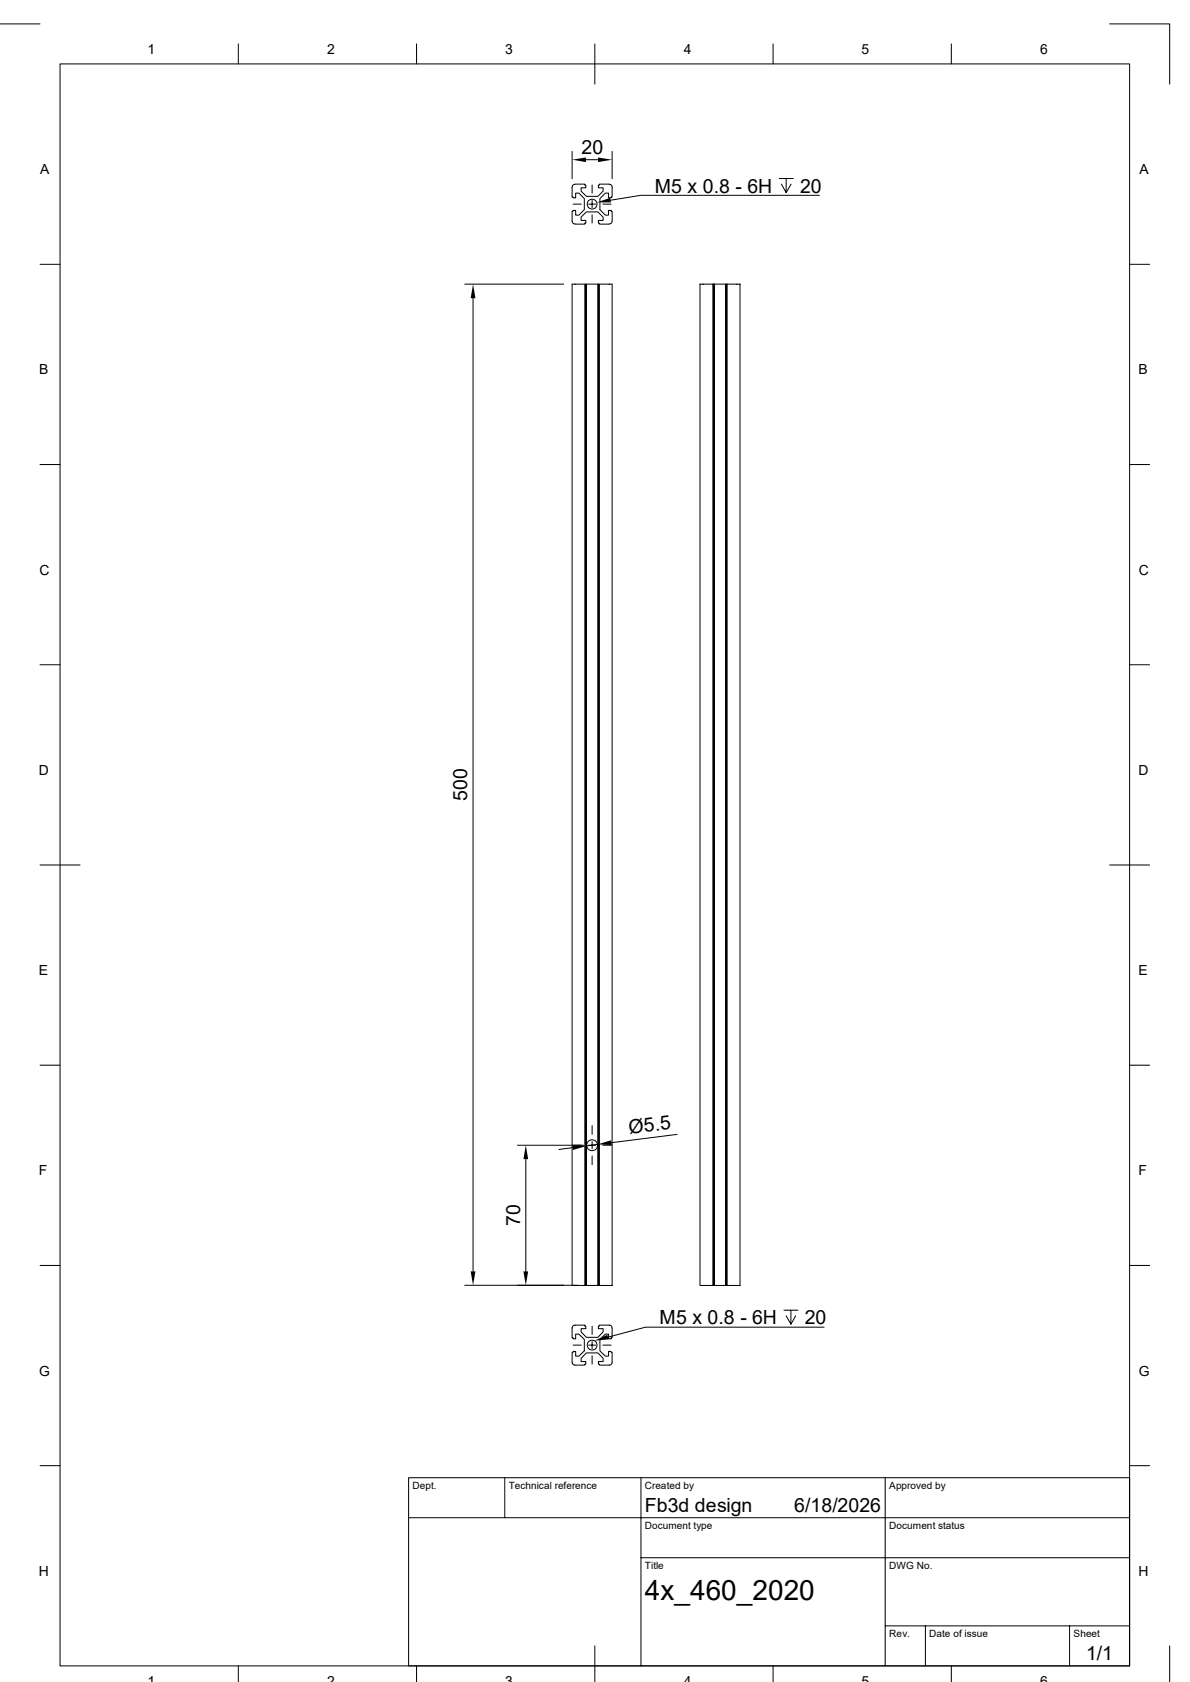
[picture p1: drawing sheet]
<svg xmlns="http://www.w3.org/2000/svg" width="297mm" height="420mm" viewBox="0 0 297 420" stroke-linecap="round" stroke-linejoin="round" font-family="sans-serif">
<g fill="none" stroke="#000" stroke-width=".25">
<path d="M0 6h10M15 16h266.9v400h-266.9zM59.5 11v5M104 11v5M148.5 11v10M193 11v5M237.4 11v5M276.9 6h15v15M142.8 37.8v6.8M146.3 39.9h3M152.8 37.8v6.8M143 51h2.1"/>
<path d="M143.5 55.9l-.5-.2-.2-.5v-2.5h.2v-.2h.7v1.2h.8l1.3-1.3v-2.8l-1.3-1.4h-.8v1.2h-.7v-.2h-.2l.1-2.8 .6-.4h2.5v.2h.2v.7h-1.2v.8l1.3 1.3h2.9l1.3-1.3v-.8h-1.1v-.7h.2v-.2h2.5l.6 .4 .1 2.8h-.3v.2h-.6v-1.2h-.8l-1.4 1.4v2.8l1.4 1.3h.8v-1.2h.6v.2h.3v2.5l-.2 .5-.5 .2M143.5 56h2.5v-.3h.2v-.7h-1.2v-.8l1.3-1.3h2.9l1.3 1.3v.8h-1.1v.7h.2v.3h2.5M146.9 51h1.8M147.8 46.2v2.1M147.8 50v1.9M147.8 53.6v2.1M150.5 51h2M194.5 44.6h3.5M196.2 44.6v3.5l-1.2-2.1M197.4 46l-1.2 2.1M204.5 48.8h-44.6l-7.5 1.2M10 66h5"/>
<path d="M116 71h24.7M118.1 74.5v243M146 71v250h.2M146.2 71v250h.1M146.3 71v250h2.9M149.2 71v250h.2M149.4 71v250h.2M149.6 71v250h3.2v-250h-10v250h3.2M177.9 71v250h.2M178.1 71v250h.2M178.3 71h6.4v250h-3.2v-250M178.3 71h-3.6v250h3.2"/>
<path d="M178.3 71v250h2.8M181.1 71v250h.2M181.3 71v250h.2M281.9 66h5M10 116h5M281.9 116h5M10 166h5M281.9 166h5M10 216h10M276.9 216h10M10 266h5M281.9 266h5"/>
<path d="M129.2 286h16.5M131.2 289.4v28.1M143 286.6l-3.5 .4M146.9 286h1.8M147.8 281.1v2.2M147.8 285.1v1.8M147.8 288.6v2.2M149.1 285.7l-2.7 .4M150.5 286h2.2M169 283.3l-16.4 2M10 316h5M281.9 316h5"/>
<path d="M116 320.9h28.3M143 331.1l.5-.2h2.5v.2h.2v.7h-1.2v.8l1.3 1.3h2.9l1.3-1.3v-.8h-1.1v-.7h.2v-.2h2.5l.6 .3 .1 2.9h-.3v.2h-.6v-1.2h-.8l-1.4 1.3v2.9l1.4 1.3h.8v-1.2h.6v.3h.3v2.4l-.4 .7-2.8 .1v-.3h-.2v-.6h1.1v-.8l-1.3-1.4h-2.9l-1.3 1.4v.8h1.2v.6h-.2v.3h-2.5l-.5-.2-.2-.6v-2.4h.2v-.3h.7v1.2h.8l1.3-1.3v-2.9l-1.3-1.3h-.8v1.2h-.7v-.2h-.2v-2.5zM143 335.9h2.1M146.9 335.9h1.8M147.8 331.1v2.1M147.8 335v1.8M147.8 338.5v2.1M150.5 335.9h2M195.7 327.2h3.4M197.4 327.2v3.5l-1.2-2.2M198.6 328.5l-1.2 2.2M205.7 331.4h-44.6l-9.3 2.5"/>
<path d="M10 366h5M102 369h179.9v47h-179.9zM102 379h179.9M126 369v10M160 369v47M220.9 369v47M281.9 366h5M160 389h121.9M59.5 416v3.9M104 416v3.9M148.5 411v8.9M193 416v3.9"/>
<path d="M220.9 406h61M231 406v10M237.4 416v3.9M267 406v10M291.9 411v8.9"/>
<circle cx="147.8" cy="51" r="1.22"/>
<circle cx="147.8" cy="286" r="1.36"/>
<circle cx="147.8" cy="335.9" r="1.23"/>
</g>
<path d="M142.8 39.9l3.5-.6v1.2zM149.3 39.3l3.5 .6-3.5 .6zM149 50.5l3.3-1.1 .2 1.1zM118.1 71l.6 3.5h-1.2zM131.2 286l.6 3.4h-1.2zM142.9 286l3.5 .1-3.4 1zM149.1 285.7l3.4-1 .2 1.2zM117.5 317.5h1.2l-.6 3.4zM130.6 317.5h1.2l-.6 3.4zM148.4 334.8l3.2-1.5 .3 1.1z" fill="#000"/>
<text font-size="7" x="161" y="399.5">4x_460_2020</text>
<g font-size="4.9">
<text x="145.1" y="38.4">20</text>
<text x="163.4" y="48.1">M5 x 0.8 - 6H</text>
<text x="199.7" y="48.1">20</text>
<text x="116.6" y="200" transform="rotate(-90 116.6 200)">500</text>
<text x="157.1" y="283.2" transform="rotate(-7 157.1 283.2)">Ø5.5</text>
<text x="129.8" y="306.2" transform="rotate(-90 129.8 306.2)">70</text>
<text x="164.6" y="330.7">M5 x 0.8 - 6H</text>
<text x="200.8" y="330.7">20</text>
<text x="161" y="377.5">Fb3d design</text>
<text x="198.2" y="377.5">6/18/2026</text>
<text x="271.1" y="414.6">1/1</text>
</g>
<g font-size="3.5">
<text x="36.8" y="13.5">1</text>
<text x="81.6" y="13.5">2</text>
<text x="126.1" y="13.5">3</text>
<text x="170.6" y="13.5">4</text>
<text x="215.1" y="13.5">5</text>
<text x="259.6" y="13.5">6</text>
<text x="10" y="43.5">A</text>
<text x="284.4" y="43.5">A</text>
<text x="9.7" y="93.5">B</text>
<text x="284.2" y="93.5">B</text>
<text x="9.8" y="143.5">C</text>
<text x="284.3" y="143.5">C</text>
<text x="9.7" y="193.5">D</text>
<text x="284.2" y="193.5">D</text>
<text x="9.7" y="243.5">E</text>
<text x="284.2" y="243.5">E</text>
<text x="9.7" y="293.5">F</text>
<text x="284.1" y="293.5">F</text>
<text x="9.8" y="343.5">G</text>
<text x="284.3" y="343.5">G</text>
<text x="9.7" y="393.5">H</text>
<text x="284.2" y="393.5">H</text>
<text x="36.8" y="420.9">1</text>
<text x="81.6" y="420.9">2</text>
<text x="126.1" y="420.9">3</text>
<text x="170.6" y="420.9">4</text>
<text x="215.1" y="420.9">5</text>
<text x="259.6" y="420.9">6</text>
</g>
<g font-size="2.5">
<text x="103" y="371.8">Dept.</text>
<text x="127" y="371.8">Technical reference</text>
<text x="161" y="371.8">Created by</text>
<text x="221.9" y="371.8">Approved by</text>
<text x="161" y="381.8">Document type</text>
<text x="221.9" y="381.8">Document status</text>
<text x="161" y="391.8">Title</text>
<text x="221.9" y="391.8">DWG No.</text>
<text x="222" y="408.8">Rev.</text>
<text x="231.9" y="408.8">Date of issue</text>
<text x="268" y="408.8">Sheet</text>
</g>
</svg>
